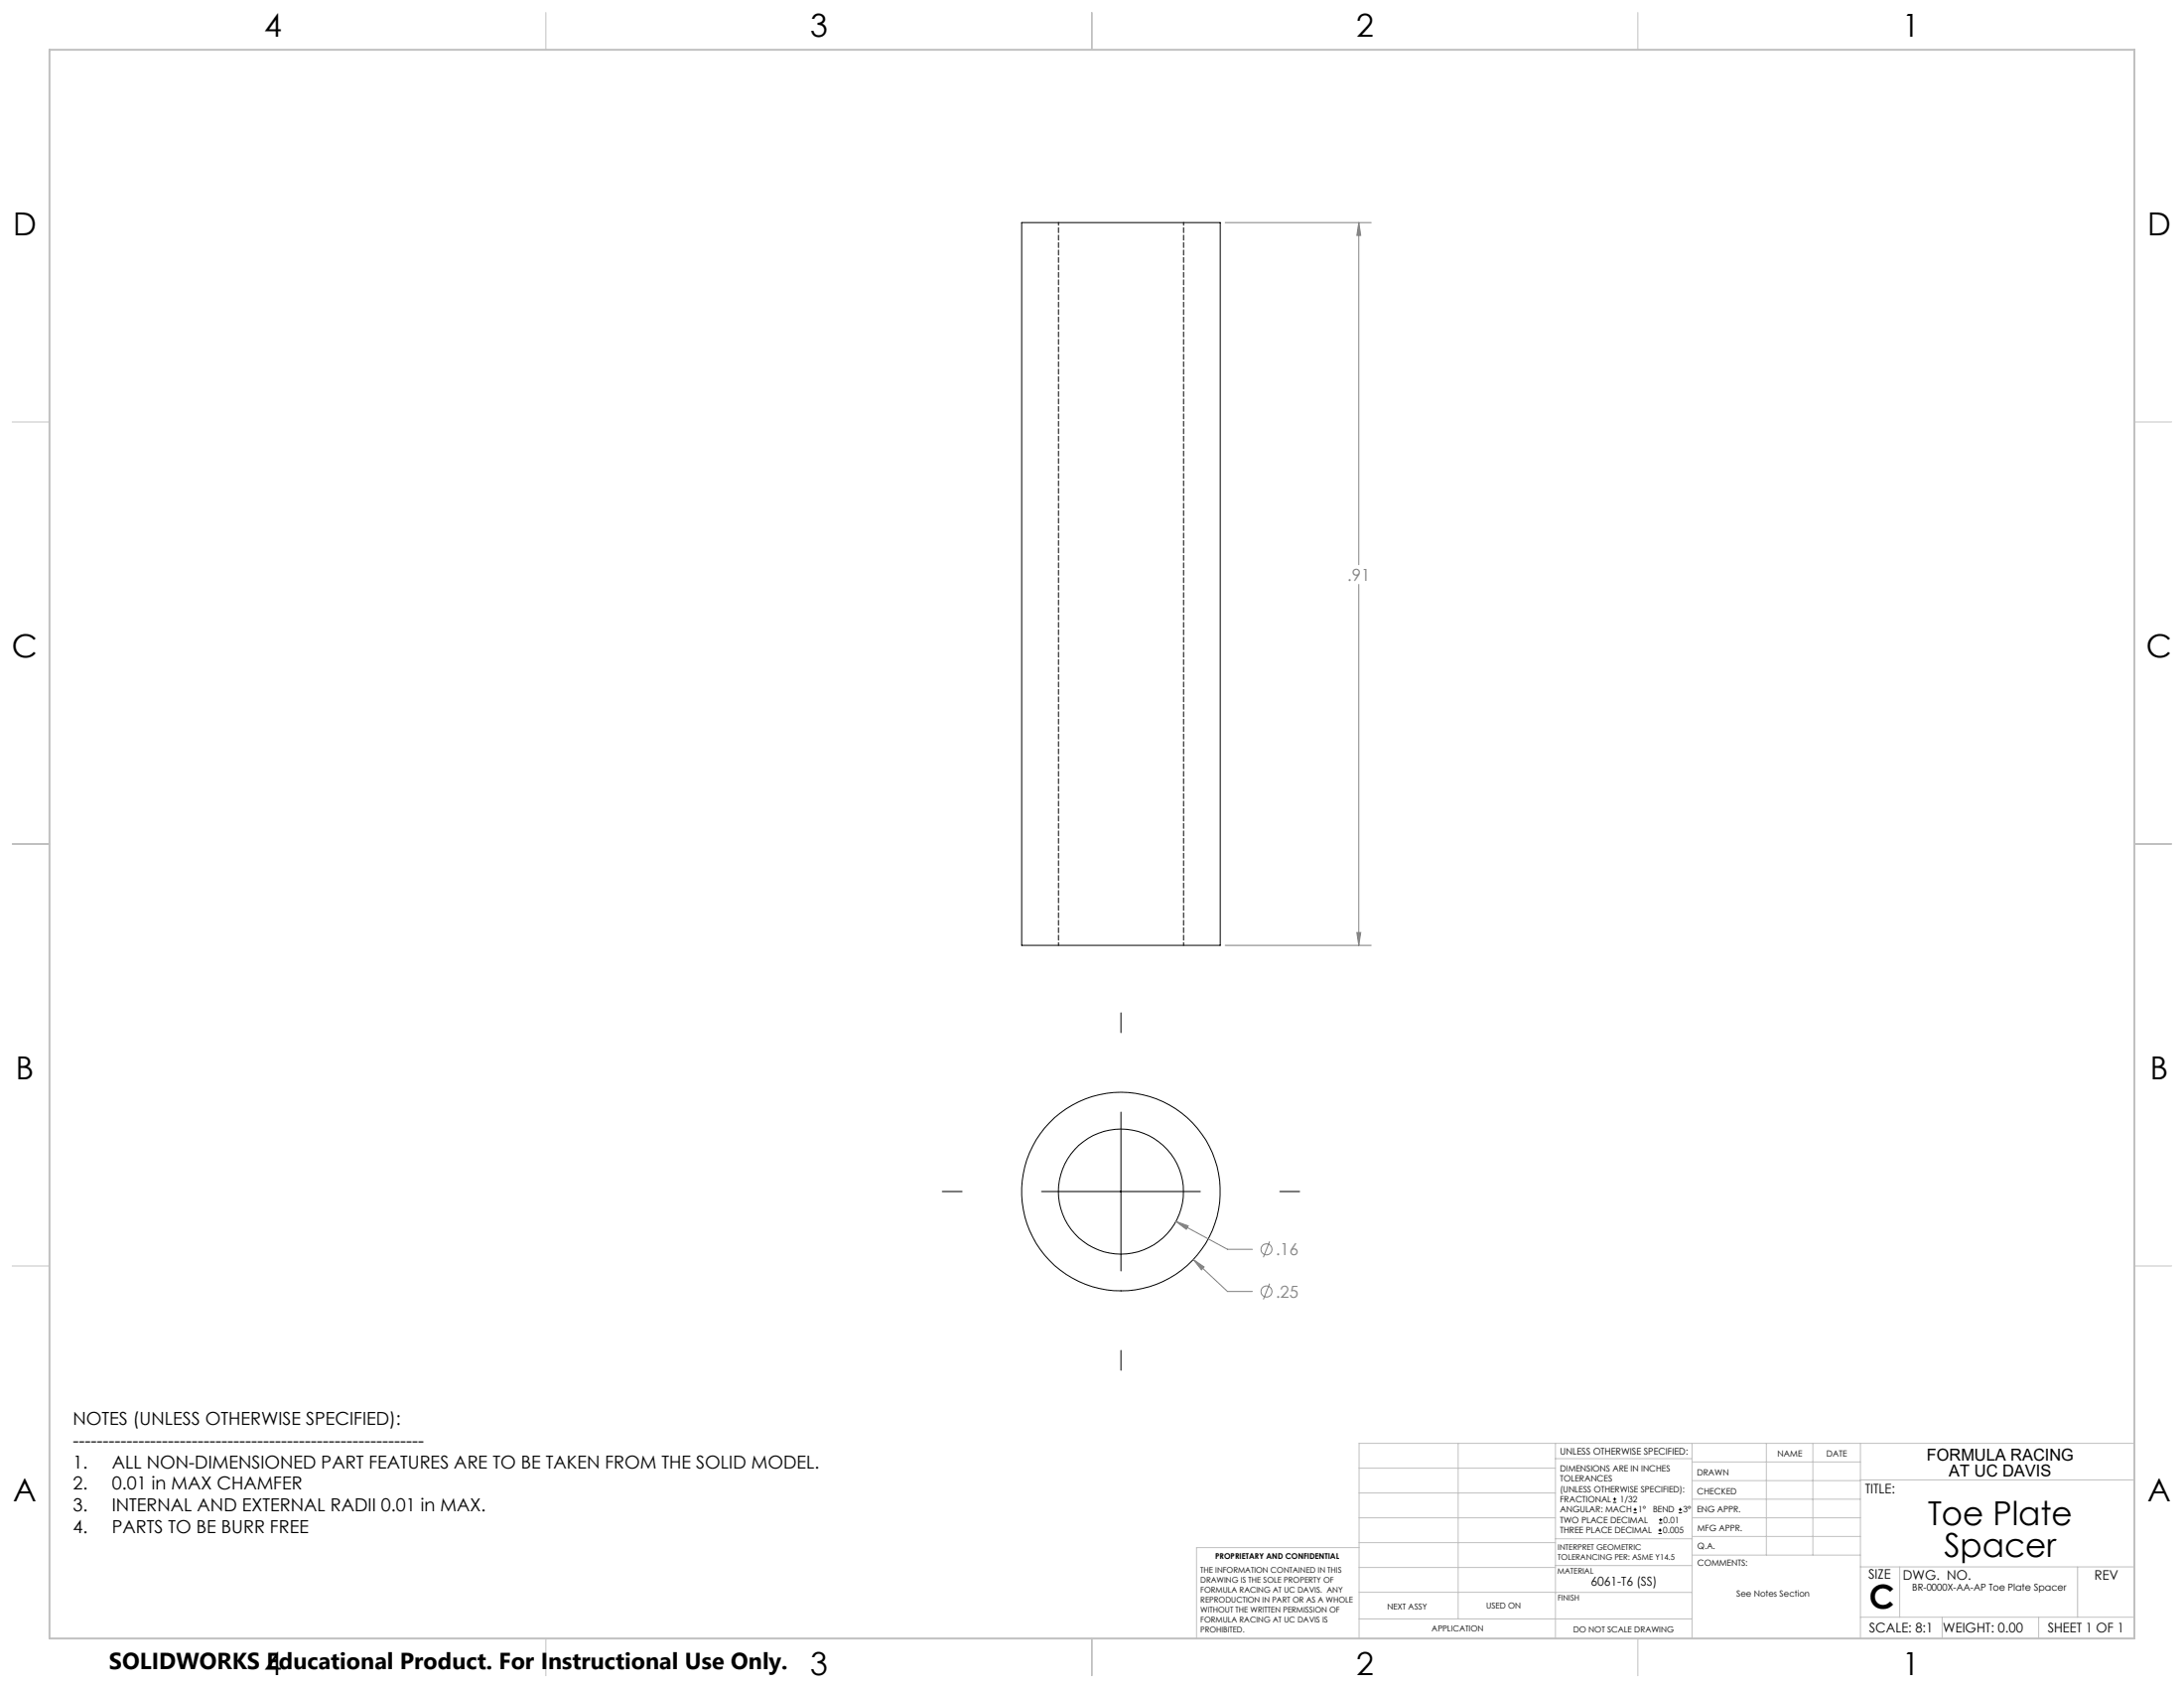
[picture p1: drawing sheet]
<svg xmlns="http://www.w3.org/2000/svg" width="559mm" height="432mm" viewBox="0 0 559 432" stroke-linecap="round" stroke-linejoin="round" font-family="sans-serif">
<g fill="none" stroke="#000" stroke-width=".25">
<path d="M261.4 56.9h50.8v184.9h-50.8zM286.8 259.1v5.1M286.8 284.5v40.6M241.1 304.8h5.1M266.5 304.8h40.6M327.4 304.8h5.1M286.8 345.4v5.1M412.7 384.3h.9M412.7 383.5h.9M413.1 383.1v.8M418 387h.8M418 386.2h.8"/>
<path d="M418.4 385.7v.9M424.3 392.3h.9M424.3 391.4h.9M424.5 389.6h.8M424.5 388.8h.8M424.7 391v.9M424.9 388.4v.8M429.5 387h.9M429.5 386.2h.9M429.9 385.7v.9"/>
<circle cx="286.8" cy="304.8" r="16"/>
<circle cx="286.8" cy="304.8" r="25.4"/>
</g>
<path d="M270.8 56.9v184.9M302.8 241.8v-184.9" fill="none" stroke="#000" stroke-width=".25" stroke-dasharray="1.3 .6" stroke-dashoffset=".6"/>
<g fill="none" stroke="#808080" stroke-width=".25">
<path d="M313.5 56.9h37.3M347.7 56.9v87.6M347.7 56.9l.5 3.3h-1zM347.7 149.5v92.3M347.2 238.5h1l-.5 3.3zM313.5 241.8h37.3M300.9 312.5l13.2 7.1h6.3M300.9 312.5l3.1 1.1-.5 .9zM324.8 317.6l-1.5 4M305.3 322.2l8.8 8.2h6.3M305.3 322.2l2.8 1.9-.7 .7zM324.8 328.4l-1.5 4"/>
<circle cx="324.1" cy="319.6" r="1.41"/>
<circle cx="324.1" cy="330.4" r="1.41"/>
</g>
<g fill="none" stroke="#c0c0c0" stroke-width=".25">
<path d="M139.7 3.2v9.5M279.4 3.2v9.5M419.1 3.2v9.5M3.1 107.9h9.6M546.1 107.9h9.5M3.1 215.9h9.6M546.1 215.9h9.5M3.1 323.8h9.6M546.1 323.8h9.5M347.7 375.6h50.3M373.1 369.2v44.9M398 369.2v49.9"/>
<path d="M398 373.1h34.9M432.9 369.2v49.9M432.9 378.7h43.1M432.9 374h43.1M451.9 369.2v28.6M463.8 369.2v28.6M476 369.2v49.9M476 378.6h70.1M546.1 369.2h-198.4v49.9M347.7 394.6h50.3M347.7 388.3h50.3M347.7 381.9h50.3"/>
<path d="M347.7 395.9h-41.6v23.2M398 393.6h35M432.9 383.5h43.1M432.9 388.3h43.1M432.9 393h43.1M433 397.8h43M139.7 419.1v9.6M279.4 419.1v9.6M347.7 414.1h85.2M347.7 401h50.3M347.7 407.3h50.3M398 407.4h34.9"/>
<path d="M398 400.5h35M419.1 419.1v9.6M476 413.7h70.1M476 400.8h70.1M486.1 400.8v12.9M496.9 413.7v5.4M521.6 413.7v5.4M531.6 400.8v12.9"/>
</g>
<path d="M12.7 12.7h533.4v406.4h-533.4z" fill="none" stroke="#c0c0c0" stroke-width=".5"/>
<path d="M347.2 238.5h1l-.5 3.3zM347.7 56.9l.5 3.3h-1zM305.3 322.2l2.1 2.6 .7-.7zM300.9 312.5l2.6 2 .5-.9z" fill="#808080"/>
<g font-size="8.5">
<text x="493.3" y="390.1">Toe Plate</text>
<text x="497.4" y="398.2">Spacer</text>
<text x="478.3" y="411.4">C</text>
</g>
<g font-size="8.1">
<text x="67.6" y="9.3">4</text>
<text x="207.3" y="9.3">3</text>
<text x="347" y="9.3">2</text>
<text x="486.7" y="9.3">1</text>
<text x="3.3" y="60.1">D</text>
<text x="549.4" y="60.1">D</text>
<text x="3" y="168">C</text>
<text x="549.1" y="168">C</text>
<text x="4" y="276">B</text>
<text x="550.1" y="276">B</text>
<text x="3.3" y="383.9">A</text>
<text x="549.4" y="383.9">A</text>
<text x="67.6" y="428.4">4</text>
<text x="207.3" y="428.4">3</text>
<text x="347" y="428.4">2</text>
<text x="486.7" y="428.4">1</text>
</g>
<text font-size="5.9" x="27.9" y="427">SOLIDWORKS Educational Product. For Instructional Use Only.</text>
<g font-size="4.6">
<text x="18.6" y="364.4">NOTES (UNLESS OTHERWISE SPECIFIED):</text>
<text x="18.6" y="370">-----------------------------------------------------------</text>
<text x="18.6" y="375.5">1.</text>
<text x="28.7" y="375.5">ALL NON-DIMENSIONED PART FEATURES ARE TO BE TAKEN FROM THE SOLID MODEL.</text>
<text x="18.6" y="381.1">2.</text>
<text x="28.7" y="381.1">0.01 in MAX CHAMFER</text>
<text x="18.6" y="386.7">3.</text>
<text x="28.7" y="386.7">INTERNAL AND EXTERNAL RADII 0.01 in MAX.</text>
<text x="18.6" y="392.3">4.</text>
<text x="28.7" y="392.3">PARTS TO BE BURR FREE</text>
</g>
<g font-size="4.2" fill="#808080">
<text x="344.7" y="148.6">.91</text>
<text x="326.4" y="321.2">.16</text>
<text x="326.4" y="332">.25</text>
</g>
<g font-size="4.2">
<text x="493" y="373.5">FORMULA RACING</text>
<text x="498.7" y="377.8">AT UC DAVIS</text>
</g>
<g font-size="3.4">
<text x="477.2" y="381.9">TITLE:</text>
<text x="478.1" y="404">SIZE</text>
<text x="486.9" y="404">DWG. NO.</text>
<text x="535.9" y="404.1">REV</text>
<text x="478.2" y="417.6">SCALE: 8:1</text>
<text x="497.1" y="417.7">WEIGHT: 0.00</text>
<text x="523.9" y="417.6">SHEET 1 OF 1</text>
</g>
<text font-size="3.2" x="407" y="405.7">6061-T6 (SS)</text>
<text font-size="2.5" x="489.3" y="406.9">BR-0000X-AA-AP Toe Plate Spacer</text>
<text font-size="2.4" x="399.2" y="372.1">UNLESS OTHERWISE SPECIFIED:</text>
<g font-size="2.2">
<text x="399.2" y="376.4">DIMENSIONS ARE IN INCHES</text>
<text x="434.2" y="377.3">DRAWN</text>
<text x="454.8" y="372.5">NAME</text>
<text x="467.3" y="372.6">DATE</text>
<text x="399.2" y="379">TOLERANCES</text>
<text x="399.2" y="381.7">(UNLESS OTHERWISE SPECIFIED):</text>
<text x="434.3" y="382.2">CHECKED</text>
<text x="399.2" y="389.6">TWO PLACE DECIMAL</text>
<text x="399.2" y="384.3">FRACTIONAL</text>
<text x="399.2" y="387">ANGULAR: MACH</text>
<text x="414.5" y="384.3">1/32</text>
<text x="419.1" y="387">1°</text>
<text x="422.9" y="387">BEND</text>
<text x="425.6" y="389.6">0.01</text>
<text x="430.6" y="387">3°</text>
<text x="434.2" y="386.9">ENG APPR.</text>
<text x="399.2" y="392.3">THREE PLACE DECIMAL</text>
<text x="425.5" y="392.3">0.005</text>
<text x="434.3" y="391.6">MFG APPR.</text>
<text x="434.3" y="396.3">Q.A.</text>
<text x="434.3" y="400.5">COMMENTS:</text>
<text x="444.3" y="408.5">See Notes Section</text>
</g>
<g font-size="2.1">
<text x="354.9" y="411.6">NEXT ASSY</text>
<text x="380.3" y="411.6">USED ON</text>
<text x="366.3" y="417.4">APPLICATION</text>
<text x="402.5" y="417.5">DO NOT SCALE DRAWING</text>
</g>
<g font-size="2">
<text x="310.9" y="398.8">PROPRIETARY AND CONFIDENTIAL</text>
<text x="398.6" y="396.5">INTERPRET GEOMETRIC</text>
<text x="398.6" y="399">TOLERANCING PER: ASME Y14.5</text>
<text x="307.2" y="402.4">THE INFORMATION CONTAINED IN THIS</text>
<text x="307.2" y="404.9">DRAWING IS THE SOLE PROPERTY OF</text>
<text x="307.2" y="407.5">FORMULA RACING AT UC DAVIS. ANY</text>
<text x="398.5" y="402.6">MATERIAL</text>
<text x="307.2" y="410">REPRODUCTION IN PART OR AS A WHOLE</text>
<text x="307.2" y="412.5">WITHOUT THE WRITTEN PERMISSION OF</text>
<text x="398.5" y="409.4">FINISH</text>
<text x="307.2" y="415">FORMULA RACING AT UC DAVIS IS</text>
<text x="307.2" y="417.6">PROHIBITED.</text>
</g>
</svg>
